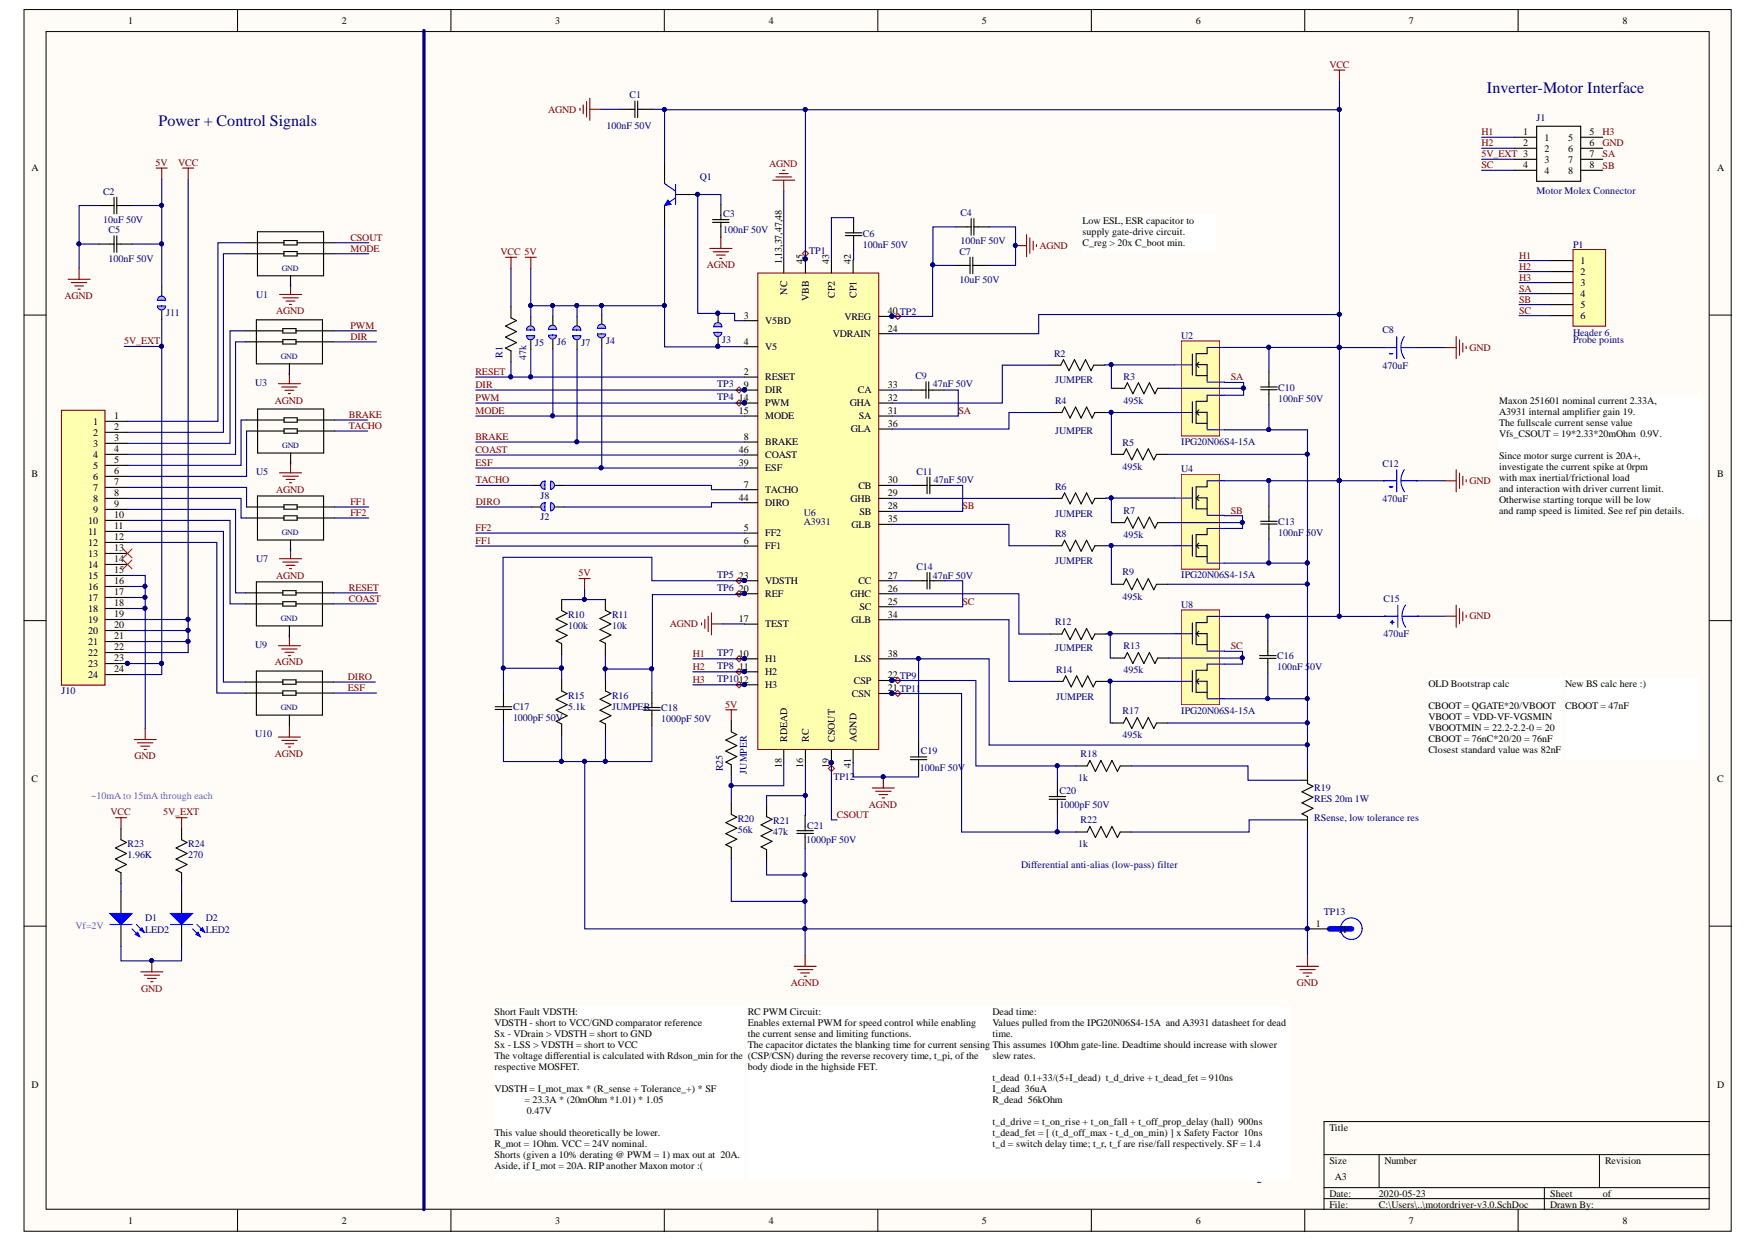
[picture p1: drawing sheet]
# Altium project motordriver-v3.0.PrjPCB
1 sheet, 83 parts. Net scope: global (net labels, ports and power ports of the same name join across sheets).
Board file: motordriver-v3.0.PcbDoc

## Sheet motordriver-v3.0.SchDoc
size A3

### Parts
C1  100nF 50V  [0805]
C2  10uF 50V  [0805]
C3  100nF 50V  [0805]
C4  100nF 50V  [0805]
C5  100nF 50V  [0805]
C6  100nF 50V  [0805]
C7  10uF 50V  [0805]
C8  470uF  [CAPAE1350X1400N_EEV-FK1V471Q]
C9  47nF 50V  [0805]
C10  100nF 50V  [0805]
C11  47nF 50V  [0805]
C12  470uF  [CAPAE1350X1400N_EEV-FK1V471Q]
C13  100nF 50V  [0805]
C14  47nF 50V  [0805]
C15  470uF  [CAPAE1350X1400N_EEV-FK1V471Q]
C16  100nF 50V  [0805]
C17  1000pF 50V  [0805]
C18  1000pF 50V  [0805]
C19  100nF 50V  [0805]
C20  1000pF 50V  [0805]
C21  1000pF 50V  [0805]
D1  LED2  [3.2X1.6X1.1]
D2  LED2  [3.2X1.6X1.1]
J1  Motor Molex Connector  [MOLEX_0039281083]
J2  Jumper (0805 Compatible)  [Solder Jumper]  (value not drawn)
J3  Jumper (0805 Compatible)  [Solder Jumper]  (value not drawn)
J4  Jumper (0805 Compatible)  [Solder Jumper]  (value not drawn)
J5  Jumper (0805 Compatible)  [Solder Jumper]  (value not drawn)
J6  Jumper (0805 Compatible)  [Solder Jumper]  (value not drawn)
J7  Jumper (0805 Compatible)  [Solder Jumper]  (value not drawn)
J8  Jumper (0805 Compatible)  [Solder Jumper]  (value not drawn)
J10  CN HDR 24POS 2x12  [CN Header 24 POS (12x2)]  (value not drawn)
J11  Jumper (0805 Compatible)  [Solder Jumper]  (value not drawn)
P1  Header 6  [HDR1X6]
Q1  N-BJT BCP54  [*SOT230P700X180-4N]  (value not drawn)
R1  47k  [0805]
R2  JUMPER  [0805]
R3  495k  [0805]
R4  JUMPER  [0805]
R5  495k  [0805]
R6  JUMPER  [0805]
R7  495k  [0805]
R8  JUMPER  [0805]
R9  495k  [0805]
R10  100k  [0805]
R11  10k  [0805]
R12  JUMPER  [0805]
R13  495k  [0805]
R14  JUMPER  [0805]
R15  5.1k  [0805]
R16  JUMPER  [0805]
R17  495k  [0805]
R18  1k  [0805]
R19  RES 20m 1W  [1206 - Sense]
R20  56k  [0805]
R21  47k  [0805]
R22  1k  [0805]
R23  1.96K  [0805]
R24  270  [0805]
R25  JUMPER  [0805]
TP1  Test Point (Via)  [TP]  (value not drawn)
TP2  Test Point (Via)  [TP]  (value not drawn)
TP3  Test Point (Via)  [TP]  (value not drawn)
TP4  Test Point (Via)  [TP]  (value not drawn)
TP5  Test Point (Via)  [TP]  (value not drawn)
TP6  Test Point (Via)  [TP]  (value not drawn)
TP7  Test Point (Via)  [TP]  (value not drawn)
TP8  Test Point (Via)  [TP]  (value not drawn)
TP9  Test Point (Via)  [TP]  (value not drawn)
TP10  Test Point (Via)  [TP]  (value not drawn)
TP11  Test Point (Via)  [TP]  (value not drawn)
TP12  Test Point (Via)  [TP]  (value not drawn)
TP13  Test Point - 5019  [TP380X203]  (value not drawn)
U1  EMI  [SOT-665]  (value not drawn)
U2  IPG20N06S4-15A  [PG-TDSON-8-10]
U3  EMI  [SOT-665]  (value not drawn)
U4  IPG20N06S4-15A  [PG-TDSON-8-10]
U5  EMI  [SOT-665]  (value not drawn)
U6  A3931  [48-LQFP-EP (7x7)]
U7  EMI  [SOT-665]  (value not drawn)
U8  IPG20N06S4-15A  [PG-TDSON-8-10]
U9  EMI  [SOT-665]  (value not drawn)
U10  EMI  [SOT-665]  (value not drawn)

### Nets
5V: C2.2(C2) C5.2(C2) J3.1 J4.2 J5.2 J6.2 J7.2 J11.1 Q1.3(E) R10.1(R1) R11.1(R1) R25.1(R1) U6.4(V5)
5V_EXT: J1.3 J10.23 J10.24 J11.2 R24.1(R1)
GND: C1.1(C1) C2.1(C1) C3.1(C1) C4.2(C2) C5.1(C1) C7.2(C2) C8.2 C12.2 C15.2 C17.1(C1) C18.1(C1) C19.1(C1) C21.1(C1) D1.2(K) D2.2(K) J1.6 J10.15 J10.16 J10.17 J10.18 R15.2(R2) R16.2(R2) R19.2(R2) R20.2(R2) R21.2(R2) TP13.1(TP) U1.2(P$2) U3.2(P$2) U5.2(P$2) U6.1,13,37,47,48(NC) U6.17(TEST) U6.41(AGND) U7.2(P$2) U9.2(P$2) U10.2(P$2)  [also labelled AGND]
VCC: C1.2(C2) C8.1 C10.2(C2) C12.1 C13.2(C2) C15.1 C16.2(C2) J10.19 J10.20 J10.21 J10.22 Q1.2(C) R1.1(R1) R23.1(R1) TP1.1 U2.8(D1) U4.8(D1) U6.24(VDRAIN) U6.45(VBB) U8.8(D1)
BRAKE: J7.1 U5.1(P$1) U6.8(BRAKE)
COAST: U6.46(COAST) U9.3(P$3)
CSOUT: TP12.1 U1.1(P$1) U6.19(CSOUT)
DIR: TP3.1 U3.3(P$3) U6.9(DIR)
DIRO: J2.1 U10.1(P$1)
ESF: J4.1 U6.39(ESF) U10.3(P$3)
FF1: U6.6(FF1) U7.1(P$1)
FF2: U6.5(FF2) U7.3(P$3)
H1: J1.1 P1.1 TP7.1 U6.10(H1)
H2: J1.2 P1.2 TP8.1 U6.11(H2)
H3: J1.5 P1.3 TP10.1 U6.12(H3)
MODE: J6.1 U1.3(P$3) U6.15(MODE)
PWM: TP4.1 U3.1(P$1) U6.14(PWM)
RESET: J5.1 R1.2(R2) U6.2(RESET) U9.1(P$1)
SA: C9.2(C2) J1.7 P1.4 R3.1(R1) U2.1(S1) U2.6(D2) U6.31(SA)
SB: C11.2(C2) J1.8 P1.5 R7.1(R1) U4.1(S1) U4.6(D2) U6.28(SB)
SC: C14.2(C2) J1.4 P1.6 R13.1(R1) U6.25(SC) U8.1(S1) U8.6(D2)
TACHO: J8.1 U5.3(P$3)
NetC3_2: C3.2(C2) J3.2 Q1.1(B) U6.3(V5BD)
NetC4_1: C4.1(C1) C7.1(C1) TP2.1 U6.40(VREG)
NetC6_1: C6.1(C1) U6.42(CP1)
NetC6_2: C6.2(C2) U6.43(CP2)
NetC9_1: C9.1(C1) U6.33(CA)
NetC10_1: C10.1(C1) C13.1(C1) C16.1(C1) C19.2(C2) R5.1(R1) R9.1(R1) R17.1(R1) R19.1(R1) U2.3(S2) U4.3(S2) U6.38(LSS) U8.3(S2)
NetC11_1: C11.1(C1) U6.30(CB)
NetC14_1: C14.1(C1) U6.27(CC)
NetC17_2: C17.2(C2) R10.2(R2) R15.1(R1) TP5.1 U6.23(VDSTH)
NetC18_2: C18.2(C2) R11.2(R2) R16.1(R1) TP6.1 U6.20(REF)
NetC20_1: C20.1(C1) R22.2(R2) TP11.1 U6.21(CSN)
NetC20_2: C20.2(C2) R18.2(R2) TP9.1 U6.22(CSP)
NetC21_2: C21.2(C2) R21.1(R1) U6.16(RC)
NetD1_1: D1.1(A) R23.2(R2)
NetD2_1: D2.1(A) R24.2(R2)
NetJ2_2: J2.2 U6.44(DIRO)
NetJ8_2: J8.2 U6.7(TACHO)
NetJ10_1: J10.1 U1.5(P$5)
NetJ10_2: J10.2 U1.4(P$4)
NetJ10_3: J10.3 U3.5(P$5)
NetJ10_4: J10.4 U3.4(P$4)
NetJ10_5: J10.5 U5.5(P$5)
NetJ10_6: J10.6 U5.4(P$4)
NetJ10_7: J10.7 U7.5(P$5)
NetJ10_8: J10.8 U7.4(P$4)
NetJ10_9: J10.9 U9.5(P$5)
NetJ10_10: J10.10 U9.4(P$4)
NetJ10_11: J10.11 U10.5(P$5)
NetJ10_12: J10.12 U10.4(P$4)
NetR2_1: R2.1(R1) R3.2(R2) U2.2(G1)
NetR2_2: R2.2(R2) U6.32(GHA)
NetR4_1: R4.1(R1) R5.2(R2) U2.4(G2)
NetR4_2: R4.2(R2) U6.36(GLA)
NetR6_1: R6.1(R1) R7.2(R2) U4.2(G1)
NetR6_2: R6.2(R2) U6.29(GHB)
NetR8_1: R8.1(R1) R9.2(R2) U4.4(G2)
NetR8_2: R8.2(R2) U6.35(GLB)
NetR12_1: R12.1(R1) R13.2(R2) U8.2(G1)
NetR12_2: R12.2(R2) U6.26(GHC)
NetR14_1: R14.1(R1) R17.2(R2) U8.4(G2)
NetR14_2: R14.2(R2) U6.34(GLB)
NetR18_1: R18.1(R1) R19.3
NetR19_4: R19.4 R22.1(R1)
NetR20_1: R20.1(R1) R25.2(R2) U6.18(RDEAD)

Not connected (* = marked no-connect by the designer): J10 13* 14*

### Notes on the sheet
- (near J1) Inverter-Motor Interface
- Power + Control Signals
- Low ESL, ESR capacitor to supply gate-drive circuit.
  C_reg > 20x C_boot min.
- (near P1) Probe points
- Maxon 251601 nominal current 2.33A,
  A3931 internal amplifier gain 19.
  The fullscale current sense value
  Vfs_CSOUT = 19*2.33*20mOhm  0.9V.
  Since motor surge current is 20A+,
  investigate the current spike at 0rpm
  with max inertial/frictional load
  and interaction with driver current limit.
  Otherwise starting torque will be low
  and ramp speed is limited. See ref pin details.
- OLD Bootstrap calc
  CBOOT = QGATE*20/VBOOT
  VBOOT = VDD-VF-VGSMIN
  VBOOTMIN = 22.2-2.2-0 = 20
  CBOOT = 76nC*20/20 = 76nF
  Closest standard value was 82nF
- New BS calc here :)
  CBOOT = 47nF
- 0mA to 15mA through each
- (near R22) Differential anti-alias (low-pass) filter
- (near R19) RSense, low tolerance res
- (near D1) Vf=2V
- Short Fault VDSTH:
  VDSTH - short to VCC/GND comparator reference
  Sx - VDrain > VDSTH = short to GND
  Sx - LSS > VDSTH = short to VCC
  The voltage differential is calculated with Rdson_min for the respective MOSFET.
  VDSTH = I_mot_max * (R_sense + Tolerance_+) * SF
  = 23.3A * (20mOhm *1.01) * 1.05
  0.47V
  This value should theoretically be lower.
  R_mot = 1Ohm. VCC = 24V nominal.
  Shorts (given a 10% derating @ PWM = 1) max out at  20A.
  Aside, if I_mot = 20A. RIP another Maxon motor :(
- RC PWM Circuit:
  Enables external PWM for speed control while enabling
  the current sense and limiting functions.
  The capacitor dictates the blanking time for current sensing
  (CSP/CSN) during the reverse recovery time, t_pi, of the
  body diode in the highside FET.
- Dead time:
  Values pulled from the IPG20N06S4-15A  and A3931 datasheet for dead time.
  This assumes 10Ohm gate-line. Deadtime should increase with slower slew rates.
  t_dead  0.1+33/(5+I_dead)  t_d_drive + t_dead_fet = 910ns
  I_dead  36uA
  R_dead  56kOhm
  t_d_drive = t_on_rise + t_on_fall + t_off_prop_delay (hall)  900ns
  t_dead_fet = [ (t_d_off_max - t_d_on_min) ] x Safety Factor  10ns
  t_d = switch delay time; t_r, t_f are rise/fall respectively. SF = 1.4
- 2

## Assembly variants
Default motordriver-v3.0: not fitted C4 C12 C15 P1 Q1 Q1 R18 R?
